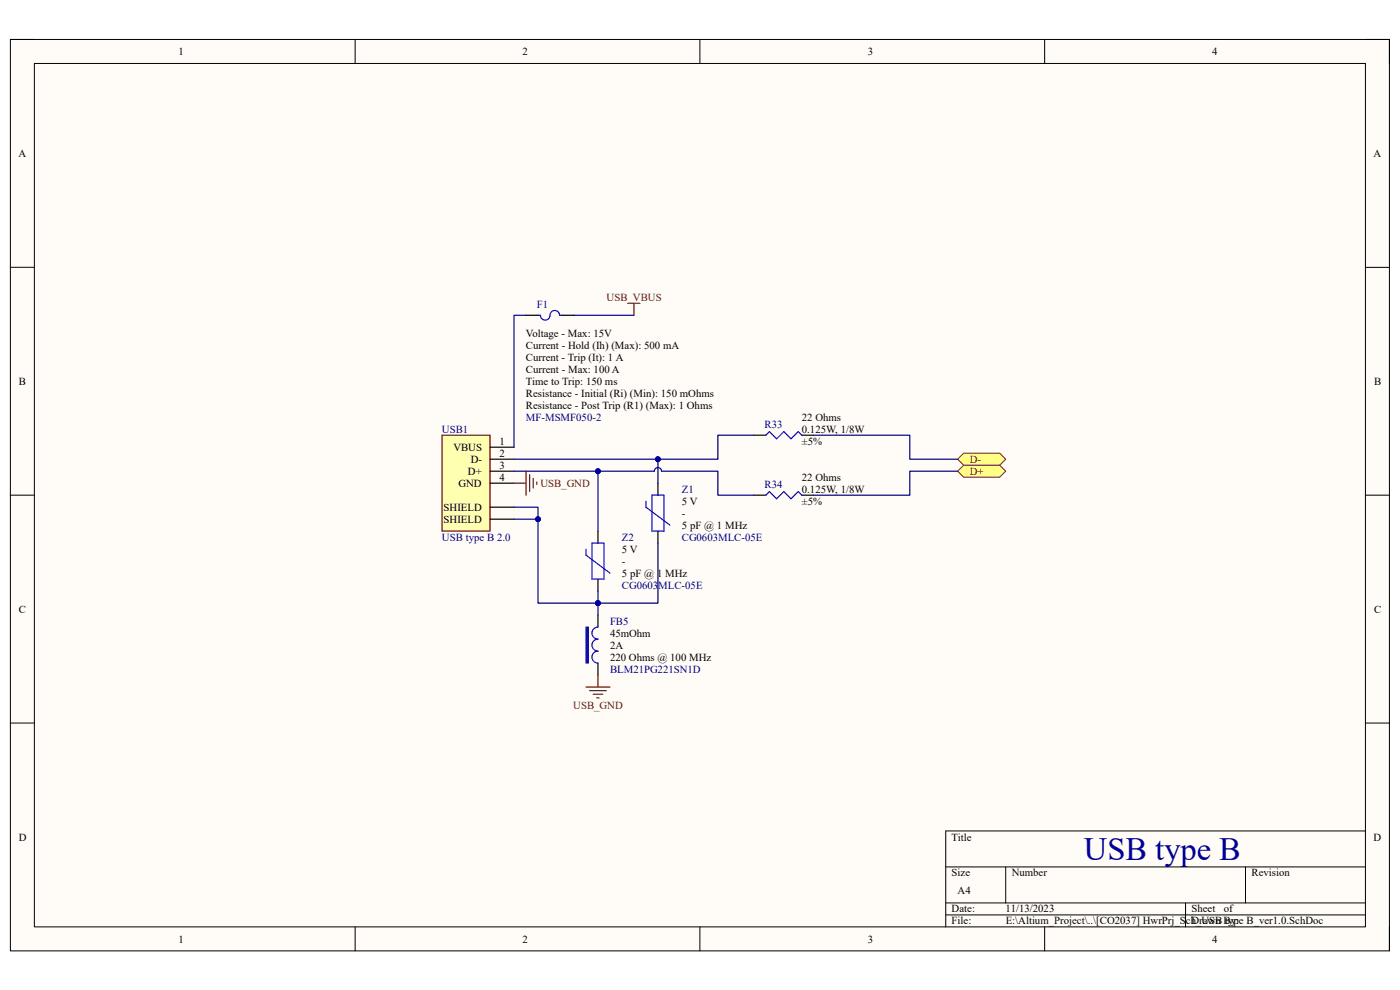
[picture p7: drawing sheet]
<svg xmlns="http://www.w3.org/2000/svg" width="297mm" height="210mm" viewBox="0 0 297 210" stroke-linecap="round" stroke-linejoin="round" font-family="sans-serif">
<path d="M2.2 8.4h292.6v193.3h-292.6z" fill-rule="evenodd" fill="#fffcf8"/>
<path d="M2.2 8.4h292.6v193.3h-292.6z" fill="none" stroke="#000" stroke-width=".21"/>
<path d="M7.3 13.5h282.4v183.1h-282.4z" fill-rule="evenodd" fill="#fffcf8"/>
<g fill="none" stroke="#000" stroke-width=".21">
<path d="M2.2 8.4h5.1M7.3 13.5h282.4v183.1h-282.4zM75.3 8.4v5.1M148.5 8.4v5.1M221.6 8.4v5.1M289.7 8.4h5.1v5.1M2.2 56.7h5.1M289.7 56.7h5.1M2.2 105h5.1M289.7 105.1h5.1M2.2 153.4h5.1M289.7 153.4h5.1"/>
<path d="M289.7 176.3h-89.1v20.3M75.3 196.6v5.1M148.5 196.6v5.1M200.6 183.9h89.1M200.6 191.5h89.1M200.6 194.1h89.1M213.4 183.9v7.6M221.6 196.6v5.1M251.5 191.5v5.1M264.2 183.9v7.6M294.8 196.6v5.1"/>
</g>
<path d="M93.8 92.3h10.2v20.4h-10.2z" fill-rule="evenodd" fill="#ffffb0"/>
<path d="M93.8 92.3h10.2v20.4h-10.2z" fill="none" stroke="#800000" stroke-width=".25"/>
<path d="M104 94.9h5.1M104 97.4h5.1M104 100h5.1M104 102.5h5.1M104 107.6h5.1M104 110.1h5.1M126.9 112.7v2.5M126.9 122.9v2.5M126.9 130.5v2.5M126.9 140.7v2.5" fill="none" stroke="#000" stroke-width=".25"/>
<path d="M124.3 116.5v1.3l5.1 3.8M125.6 115.2h2.5v7.7h-2.5zM126.9 133a1.27 1.27 0 0 0-1.3 1.3 1.27 1.27 0 0 0 1.3 1.3 1.27 1.27 0 0 0-1.3 1.2 1.27 1.27 0 0 0 1.3 1.3 1.27 1.27 0 0 0-1.3 1.3 1.27 1.27 0 0 0 1.3 1.3" fill="none" stroke="#00f" stroke-width=".25"/>
<path d="M124.3 133h.5v7.7h-.5z" fill-rule="evenodd" fill="#00f"/>
<path d="M124.3 133h.5v7.7h-.5z" fill="none" stroke="#00f" stroke-width=".21"/>
<path d="M133.2 64.3h2.6M134.5 64.3v2.6" fill="none" stroke="#800000" stroke-width=".25"/>
<path d="M159.9 92.3h2.6M170.1 92.3h2.6M159.9 105h2.6M170.1 105h2.6" fill="none" stroke="#000" stroke-width=".25"/>
<path d="M162.5 92.3l.7-.7 1.6 1.5 1.5-1.5 1.5 1.5 1.5-1.5 .8 .7M162.5 105l.7-.7 1.6 1.5 1.5-1.5 1.5 1.5 1.5-1.5 .8 .7" fill="none" stroke="#00f" stroke-width=".25"/>
<path d="M203.2 100l1.2-1.3h7.7l1.3 1.3-1.3 1.2h-7.7z" fill-rule="evenodd" fill="#ffff80"/>
<path d="M203.2 100l1.2-1.3h7.7l1.3 1.3-1.3 1.2h-7.7z" fill="none" stroke="#800000" stroke-width=".21"/>
<path d="M204.4 96.1h7.7l1.3 1.3-1.3 1.3h-7.7l-1.2-1.3z" fill-rule="evenodd" fill="#ffff80"/>
<path d="M204.4 96.1h7.7l1.3 1.3-1.3 1.3h-7.7l-1.2-1.3z" fill="none" stroke="#800000" stroke-width=".21"/>
<path d="M139.6 102.5v2.5M139.6 112.7v2.5" fill="none" stroke="#000" stroke-width=".25"/>
<path d="M137 106.3v1.3l5.1 3.8M138.3 105h2.6v7.7h-2.6z" fill="none" stroke="#00f" stroke-width=".25"/>
<path d="M124.3 145.7h5.1M125.1 146.5h3.5M125.8 147.3h2.1M126.6 148h.5M126.9 143.2v2.5" fill="none" stroke="#800000" stroke-width=".25"/>
<path d="M111.6 66.9h-2.5v28M159.9 92.3h-7.6v5.1h-43.2M172.7 92.3h20.3v5.1h10.2M203.2 100h-10.2v5.1h-20.3" fill="none" stroke="#000080" stroke-width=".25"/>
<circle cx="139.6" cy="97.4" r=".51" fill="#000080"/>
<circle cx="139.6" cy="97.4" r=".51" fill="none" stroke="#000080" stroke-width=".21"/>
<path d="M139.6 97.4v5.1" fill="none" stroke="#000080" stroke-width=".25"/>
<circle cx="139.6" cy="97.4" r=".51" fill="#000080"/>
<circle cx="139.6" cy="97.4" r=".51" fill="none" stroke="#000080" stroke-width=".21"/>
<path d="M126.9 100v12.7" fill="none" stroke="#000080" stroke-width=".25"/>
<circle cx="126.9" cy="100" r=".51" fill="#000080"/>
<circle cx="126.9" cy="100" r=".51" fill="none" stroke="#000080" stroke-width=".21"/>
<path d="M139.6 115.2v12.7h-12.7" fill="none" stroke="#000080" stroke-width=".25"/>
<circle cx="126.9" cy="127.9" r=".51" fill="#000080"/>
<circle cx="126.9" cy="127.9" r=".51" fill="none" stroke="#000080" stroke-width=".21"/>
<path d="M109.1 110.1h5" fill="none" stroke="#000080" stroke-width=".25"/>
<circle cx="114.1" cy="110.1" r=".51" fill="#000080"/>
<circle cx="114.1" cy="110.1" r=".51" fill="none" stroke="#000080" stroke-width=".21"/>
<path d="M109.1 107.6h5v20.3h12.8" fill="none" stroke="#000080" stroke-width=".25"/>
<circle cx="126.9" cy="127.9" r=".51" fill="#000080"/>
<circle cx="126.9" cy="127.9" r=".51" fill="none" stroke="#000080" stroke-width=".21"/>
<circle cx="114.1" cy="110.1" r=".51" fill="#000080"/>
<circle cx="114.1" cy="110.1" r=".51" fill="none" stroke="#000080" stroke-width=".21"/>
<path d="M126.9 125.4v5.1" fill="none" stroke="#000080" stroke-width=".25"/>
<circle cx="126.9" cy="127.9" r=".51" fill="#000080"/>
<circle cx="126.9" cy="127.9" r=".51" fill="none" stroke="#000080" stroke-width=".21"/>
<path d="M121.8 66.9h12.7M109.1 100h29.7a.76 .76 0 0 1 .8-.8 .76 .76 0 0 1 .7 .8h12v5h7.6" fill="none" stroke="#000080" stroke-width=".25"/>
<circle cx="126.9" cy="100" r=".51" fill="#000080"/>
<circle cx="126.9" cy="100" r=".51" fill="none" stroke="#000080" stroke-width=".21"/>
<path d="M111.6 66.9h2.5M119.2 66.9h2.6" fill="none" stroke="#000" stroke-width=".25"/>
<path d="M114.1 66.9h.5a1.02 1.02 0 0 0 1.1 1 1.02 1.02 0 0 0 1-1 1.02 1.02 0 0 1 1-1 1.02 1.02 0 0 1 1 1h.5" fill="none" stroke="#00f" stroke-width=".25"/>
<path d="M111.6 100v5M109.1 102.5h2.5M112.4 100.7v3.6M113.1 101.5v2M113.9 102.2v.6" fill="none" stroke="#800000" stroke-width=".25"/>
<text font-size="6.9" fill="#000080" x="230" y="182.4">USB type B</text>
<g font-size="2.3">
<text x="37.9" y="11.7">1</text>
<text x="110.9" y="11.7">2</text>
<text x="184.1" y="11.7">3</text>
<text x="257.1" y="11.7">4</text>
<text x="3.9" y="33.3">A</text>
<text x="291.4" y="33.3">A</text>
<text x="111.6" y="71.5">Voltage - Max: 15V</text>
<text x="111.6" y="74">Current - Hold (Ih) (Max): 500 mA</text>
<text x="111.6" y="76.5">Current - Trip (It): 1 A</text>
<text x="4" y="81.6">B</text>
<text x="111.6" y="79.1">Current - Max: 100 A</text>
<text x="111.6" y="81.6">Time to Trip: 150 ms</text>
<text x="291.5" y="81.6">B</text>
<text x="111.6" y="84.2">Resistance - Initial (Ri) (Min): 150 mOhms</text>
<text x="111.6" y="86.7">Resistance - Post Trip (R1) (Max): 1 Ohms</text>
<text x="170.1" y="89.3">22 Ohms</text>
<text x="96.2" y="95.6">VBUS</text>
<text x="106" y="94.4">1</text>
<text x="170.1" y="94.4">±5%</text>
<text x="170.1" y="91.8">0.125W, 1/8W</text>
<text x="99.3" y="100.7">D+</text>
<text x="99.9" y="98.2">D-</text>
<text x="106" y="96.9">2</text>
<text x="106" y="99.4">3</text>
<text x="106" y="102">4</text>
<text x="170.1" y="102">22 Ohms</text>
<text x="97.3" y="103.3">GND</text>
<text x="144.7" y="107.1">5 V</text>
<text x="170.1" y="107.1">±5%</text>
<text x="170.1" y="104.5">0.125W, 1/8W</text>
<text x="94.1" y="108.3">SHIELD</text>
<text x="94.1" y="110.9">SHIELD</text>
<text x="144.7" y="112.1">5 pF @ 1 MHz</text>
<text x="144.7" y="109.6">-</text>
<text x="132" y="119.8">-</text>
<text x="132" y="117.3">5 V</text>
<text x="132" y="122.3">5 pF @ 1 MHz</text>
<text x="4" y="130">C</text>
<text x="291.5" y="130">C</text>
<text x="129.4" y="135">45mOhm</text>
<text x="129.4" y="137.6">2A</text>
<text x="129.4" y="140.1">220 Ohms @ 100 MHz</text>
<text x="4" y="178.3">D</text>
<text x="201.9" y="178.3">Title</text>
<text x="291.4" y="178.3">D</text>
<text x="201.9" y="185.9">Size</text>
<text x="214.6" y="185.9">Number</text>
<text x="265.5" y="185.9">Revision</text>
<text x="203.2" y="189.7">A4</text>
<text x="201.9" y="193.5">Date:</text>
<text x="201.9" y="196.1">File:</text>
<text x="213.3" y="193.5">11/13/2023</text>
<text x="213.4" y="196.1">E:\Altium_Project\..\[CO2037] HwrPrj_Sch_USB type B_ver1.0.SchDoc</text>
<text x="252.8" y="193.5">Sheet</text>
<text x="252.8" y="196.1">Drawn By:</text>
<text x="259.6" y="193.5">of</text>
<text x="37.9" y="199.9">1</text>
<text x="110.9" y="199.9">2</text>
<text x="184.1" y="199.9">3</text>
<text x="257.1" y="199.9">4</text>
</g>
<g font-size="2.3" fill="#000080">
<text x="113.9" y="65.4">F1</text>
<text x="111.6" y="89.3">MF-MSMF050-2</text>
<text x="93.8" y="91.8">USB1</text>
<text x="162.2" y="90.8">R33</text>
<text x="144.7" y="104.5">Z1</text>
<text x="162.2" y="103.5">R34</text>
<text x="93.8" y="114.7">USB type B 2.0</text>
<text x="132" y="114.7">Z2</text>
<text x="144.7" y="114.7">CG0603MLC-05E</text>
<text x="132" y="124.9">CG0603MLC-05E</text>
<text x="129.4" y="132.5">FB5</text>
<text x="129.4" y="142.7">BLM21PG221SN1D</text>
</g>
<g font-size="2.3" fill="#800000">
<text x="128.7" y="63.8">USB_VBUS</text>
<text x="205.7" y="100.7">D+</text>
<text x="205.7" y="98.2">D-</text>
<text x="114.6" y="103.3">USB_GND</text>
<text x="121.6" y="150.3">USB_GND</text>
</g>
</svg>
